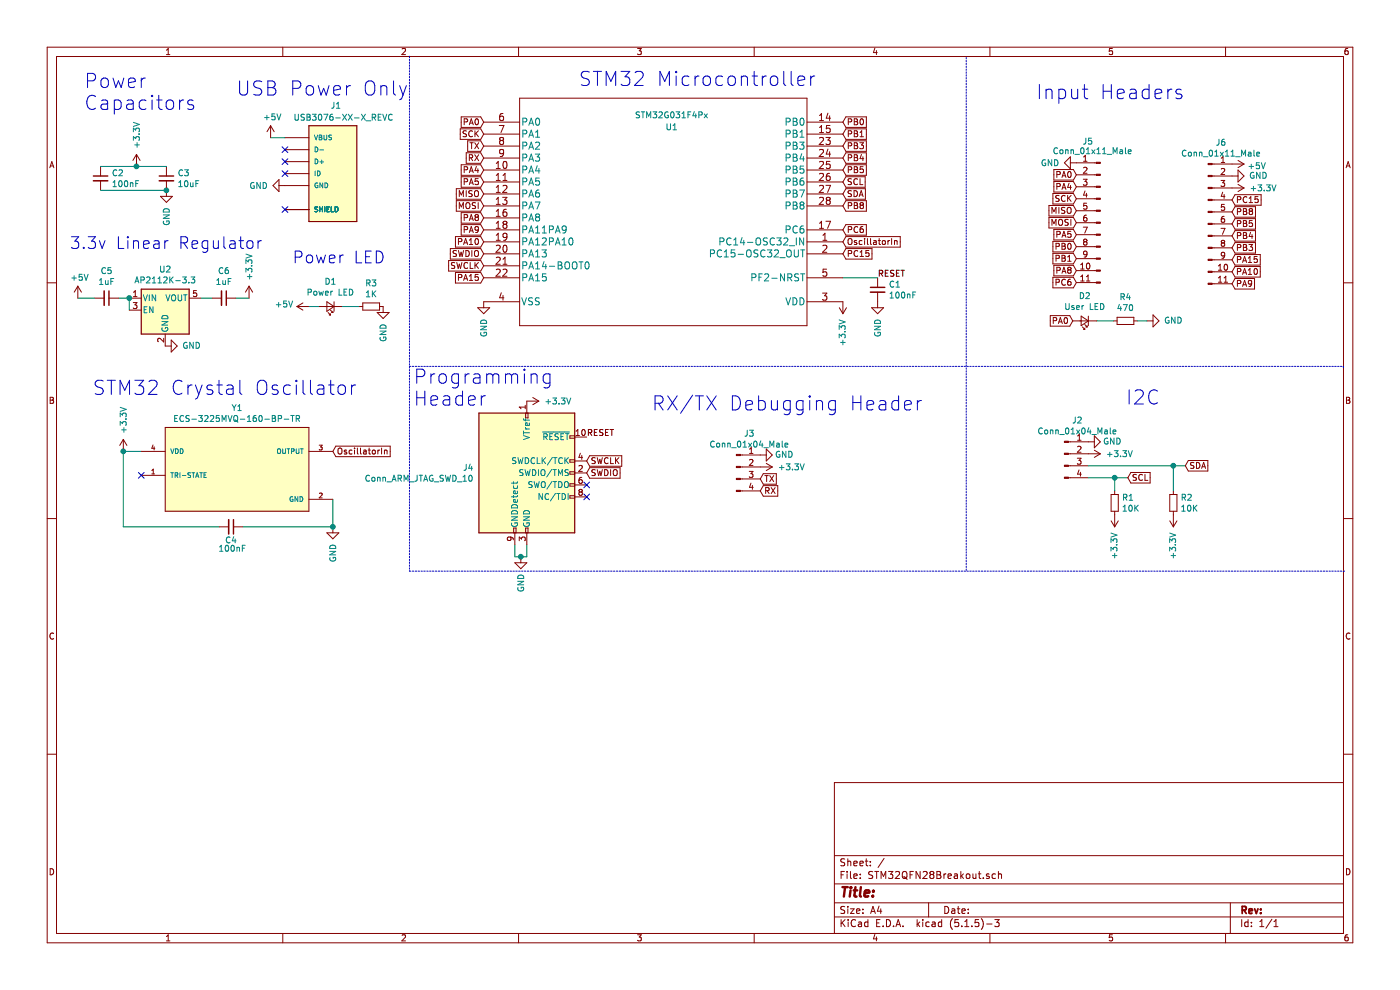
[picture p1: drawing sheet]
EESchema Schematic File Version 4
EELAYER 30 0
EELAYER END
$Descr A4 11693 8268
encoding utf-8
Sheet 1 1
Title ""
Date ""
Rev ""
Comp ""
Comment1 ""
Comment2 ""
Comment3 ""
Comment4 ""
$EndDescr
$Comp
L power:GND #PWR016
U 1 1
P 4040 2520
F 0 "#PWR016" H 4040 2270 50  0001 C CNN
F 1 "GND" V 4040 2300 50  0000 C CNN
F 2 "" H 4040 2520 50  0001 C CNN
F 3 "" H 4040 2520 50  0001 C CNN
	1    4040 2520
	1    0    0    -1  
$EndComp
$Comp
L power:+3.3V #PWR029
U 1 1
P 7040 2520
F 0 "#PWR029" H 7040 2370 50  0001 C CNN
F 1 "+3.3V" V 7040 2780 50  0000 C CNN
F 2 "" H 7040 2520 50  0001 C CNN
F 3 "" H 7040 2520 50  0001 C CNN
	1    7040 2520
	-1   0    0    1   
$EndComp
Text GLabel 4040 1320 0    50   Input ~ 0
RX
Text GLabel 4040 1220 0    50   Input ~ 0
TX
Text GLabel 7040 1520 2    50   Input ~ 0
SCL
Text GLabel 7040 1620 2    50   Input ~ 0
SDA
$Comp
L Connector:Conn_01x04_Male J2
U 1 1
P 8890 3790
F 0 "J2" H 8998 4071 50  0000 C CNN
F 1 "Conn_01x04_Male" H 8998 3980 50  0000 C CNN
F 2 "Connector_JST:JST_SH_BM04B-SRSS-TB_1x04-1MP_P1.00mm_Vertical" H 8890 3790 50  0001 C CNN
F 3 "~" H 8890 3790 50  0001 C CNN
	1    8890 3790
	1    0    0    -1  
$EndComp
$Comp
L power:GND #PWR03
U 1 1
P 9090 3690
F 0 "#PWR03" H 9090 3440 50  0001 C CNN
F 1 "GND" V 9090 3490 50  0000 C CNN
F 2 "" H 9090 3690 50  0001 C CNN
F 3 "" H 9090 3690 50  0001 C CNN
	1    9090 3690
	0    -1   -1   0   
$EndComp
$Comp
L power:+3.3V #PWR04
U 1 1
P 9090 3790
F 0 "#PWR04" H 9090 3640 50  0001 C CNN
F 1 "+3.3V" V 9090 4050 50  0000 C CNN
F 2 "" H 9090 3790 50  0001 C CNN
F 3 "" H 9090 3790 50  0001 C CNN
	1    9090 3790
	0    1    1    0   
$EndComp
$Comp
L Device:R_Small R2
U 1 1
P 9800 4200
F 0 "R2" H 9859 4246 50  0000 L CNN
F 1 "10K" H 9859 4155 50  0000 L CNN
F 2 "Resistor_SMD:R_0805_2012Metric" H 9800 4200 50  0001 C CNN
F 3 "~" H 9800 4200 50  0001 C CNN
	1    9800 4200
	1    0    0    -1  
$EndComp
$Comp
L Device:R_Small R1
U 1 1
P 9310 4200
F 0 "R1" H 9369 4246 50  0000 L CNN
F 1 "10K" H 9369 4155 50  0000 L CNN
F 2 "Resistor_SMD:R_0805_2012Metric" H 9310 4200 50  0001 C CNN
F 3 "~" H 9310 4200 50  0001 C CNN
	1    9310 4200
	1    0    0    -1  
$EndComp
$Comp
L power:+3.3V #PWR07
U 1 1
P 9310 4300
F 0 "#PWR07" H 9310 4150 50  0001 C CNN
F 1 "+3.3V" V 9310 4560 50  0000 C CNN
F 2 "" H 9310 4300 50  0001 C CNN
F 3 "" H 9310 4300 50  0001 C CNN
	1    9310 4300
	-1   0    0    1   
$EndComp
$Comp
L power:+3.3V #PWR022
U 1 1
P 9800 4300
F 0 "#PWR022" H 9800 4150 50  0001 C CNN
F 1 "+3.3V" V 9800 4560 50  0000 C CNN
F 2 "" H 9800 4300 50  0001 C CNN
F 3 "" H 9800 4300 50  0001 C CNN
	1    9800 4300
	-1   0    0    1   
$EndComp
Text GLabel 9420 3990 2    50   Input ~ 0
SCL
Wire Wire Line
	9090 3990 9310 3990
Wire Wire Line
	9310 3990 9310 4100
Wire Wire Line
	9420 3990 9310 3990
Connection ~ 9310 3990
Text GLabel 9900 3890 2    50   Input ~ 0
SDA
Wire Wire Line
	9090 3890 9800 3890
Wire Wire Line
	9800 4100 9800 3890
Connection ~ 9800 3890
Wire Wire Line
	9800 3890 9900 3890
$Comp
L Connector:Conn_01x04_Male J3
U 1 1
P 6150 3900
F 0 "J3" H 6258 4181 50  0000 C CNN
F 1 "Conn_01x04_Male" H 6258 4090 50  0000 C CNN
F 2 "Connector_JST:JST_SH_BM04B-SRSS-TB_1x04-1MP_P1.00mm_Vertical" H 6150 3900 50  0001 C CNN
F 3 "~" H 6150 3900 50  0001 C CNN
	1    6150 3900
	1    0    0    -1  
$EndComp
$Comp
L power:GND #PWR01
U 1 1
P 6350 3800
F 0 "#PWR01" H 6350 3550 50  0001 C CNN
F 1 "GND" V 6350 3600 50  0000 C CNN
F 2 "" H 6350 3800 50  0001 C CNN
F 3 "" H 6350 3800 50  0001 C CNN
	1    6350 3800
	0    -1   -1   0   
$EndComp
$Comp
L power:+3.3V #PWR02
U 1 1
P 6350 3900
F 0 "#PWR02" H 6350 3750 50  0001 C CNN
F 1 "+3.3V" V 6350 4160 50  0000 C CNN
F 2 "" H 6350 3900 50  0001 C CNN
F 3 "" H 6350 3900 50  0001 C CNN
	1    6350 3900
	0    1    1    0   
$EndComp
Text GLabel 6350 4000 2    50   Input ~ 0
TX
Text GLabel 6350 4100 2    50   Input ~ 0
RX
Wire Notes Line
	11220 3060 11220 3070
Text Notes 8650 840  0    118  ~ 0
Input Headers
Wire Notes Line
	3420 3060 11220 3060
Wire Notes Line
	3420 470  3420 4770
Wire Notes Line
	3420 4770 11230 4770
Wire Notes Line
	8070 480  8070 4770
Text Notes 4830 730  0    118  ~ 0
STM32 Microcontroller
Text Notes 3450 3400 0    118  ~ 0
Programming\nHeader
Text Notes 5440 3440 0    118  ~ 0
RX/TX Debugging Header
Text Notes 9400 3390 0    118  ~ 0
I2C
Text GLabel 4040 2220 0    50   Input ~ 0
SWCLK
Text GLabel 4040 2120 0    50   Input ~ 0
SWDIO
$Comp
L Device:C_Small C2
U 1 1
P 840 1490
F 0 "C2" H 932 1536 50  0000 L CNN
F 1 "100nF" H 932 1445 50  0000 L CNN
F 2 "Capacitor_SMD:C_0805_2012Metric" H 840 1490 50  0001 C CNN
F 3 "~" H 840 1490 50  0001 C CNN
	1    840  1490
	1    0    0    -1  
$EndComp
$Comp
L Device:C_Small C3
U 1 1
P 1390 1490
F 0 "C3" H 1482 1536 50  0000 L CNN
F 1 "10uF" H 1482 1445 50  0000 L CNN
F 2 "Capacitor_SMD:C_0805_2012Metric" H 1390 1490 50  0001 C CNN
F 3 "~" H 1390 1490 50  0001 C CNN
	1    1390 1490
	1    0    0    -1  
$EndComp
$Comp
L Device:C_Small C1
U 1 1
P 7330 2420
F 0 "C1" H 7422 2466 50  0000 L CNN
F 1 "100nF" H 7422 2375 50  0000 L CNN
F 2 "Capacitor_SMD:C_0805_2012Metric" H 7330 2420 50  0001 C CNN
F 3 "~" H 7330 2420 50  0001 C CNN
	1    7330 2420
	1    0    0    -1  
$EndComp
Wire Wire Line
	840  1390 1140 1390
$Comp
L power:+3.3V #PWR023
U 1 1
P 1140 1390
F 0 "#PWR023" H 1140 1240 50  0001 C CNN
F 1 "+3.3V" V 1140 1650 50  0000 C CNN
F 2 "" H 1140 1390 50  0001 C CNN
F 3 "" H 1140 1390 50  0001 C CNN
	1    1140 1390
	1    0    0    -1  
$EndComp
Connection ~ 1140 1390
Wire Wire Line
	1140 1390 1390 1390
$Comp
L power:GND #PWR028
U 1 1
P 1390 1590
F 0 "#PWR028" H 1390 1340 50  0001 C CNN
F 1 "GND" V 1390 1370 50  0000 C CNN
F 2 "" H 1390 1590 50  0001 C CNN
F 3 "" H 1390 1590 50  0001 C CNN
	1    1390 1590
	1    0    0    -1  
$EndComp
Connection ~ 1390 1590
Wire Wire Line
	840  1590 1390 1590
Text Label 7330 2320 0    50   ~ 0
RESET
$Comp
L power:GND #PWR021
U 1 1
P 7330 2520
F 0 "#PWR021" H 7330 2270 50  0001 C CNN
F 1 "GND" V 7330 2300 50  0000 C CNN
F 2 "" H 7330 2520 50  0001 C CNN
F 3 "" H 7330 2520 50  0001 C CNN
	1    7330 2520
	1    0    0    -1  
$EndComp
$Comp
L Connector:Conn_ARM_JTAG_SWD_10 J4
U 1 1
P 4400 3950
F 0 "J4" H 3957 3996 50  0000 R CNN
F 1 "Conn_ARM_JTAG_SWD_10" H 3957 3905 50  0000 R CNN
F 2 "Useful Modifications:JTAG_SWD_SMD" H 4400 3950 50  0001 C CNN
F 3 "http://infocenter.arm.com/help/topic/com.arm.doc.ddi0314h/DDI0314H_coresight_components_trm.pdf" V 4050 2700 50  0001 C CNN
	1    4400 3950
	1    0    0    -1  
$EndComp
$Comp
L power:+3.3V #PWR020
U 1 1
P 4400 3350
F 0 "#PWR020" H 4400 3200 50  0001 C CNN
F 1 "+3.3V" V 4400 3610 50  0000 C CNN
F 2 "" H 4400 3350 50  0001 C CNN
F 3 "" H 4400 3350 50  0001 C CNN
	1    4400 3350
	0    1    1    0   
$EndComp
Text Label 4900 3650 0    50   ~ 0
RESET
Text GLabel 4900 3950 2    50   Input ~ 0
SWDIO
Text GLabel 4900 3850 2    50   Input ~ 0
SWCLK
NoConn ~ 4900 4150
$Comp
L power:GND #PWR019
U 1 1
P 4350 4650
F 0 "#PWR019" H 4350 4400 50  0001 C CNN
F 1 "GND" V 4350 4430 50  0000 C CNN
F 2 "" H 4350 4650 50  0001 C CNN
F 3 "" H 4350 4650 50  0001 C CNN
	1    4350 4650
	1    0    0    -1  
$EndComp
Wire Wire Line
	4400 4550 4400 4650
Wire Wire Line
	4400 4650 4350 4650
Wire Wire Line
	4300 4550 4300 4650
Wire Wire Line
	4300 4650 4350 4650
Connection ~ 4350 4650
NoConn ~ 4900 4050
NoConn ~ 1180 3970
$Comp
L STM32QFN:STM32G031G8U6 U1
U 1 1
P 4040 1020
F 0 "U1" H 5610 980 50  0000 C CNN
F 1 "STM32G031F4Px" H 5610 1080 50  0000 C CNN
F 2 "Useful Modifications:STM32G031G8U6" H 4040 1020 50  0001 C CNN
F 3 "" H 4040 1020 50  0001 C CNN
	1    4040 1020
	1    0    0    -1  
$EndComp
Wire Wire Line
	7040 2320 7330 2320
$Comp
L CrystalOscillator:ECS-3225MVQ-160-BP-TR Y1
U 1 1
P 1980 3870
F 0 "Y1" H 1980 4335 50  0000 C CNN
F 1 "ECS-3225MVQ-160-BP-TR" H 1980 4244 50  0000 C CNN
F 2 "Useful Modifications:OSC_ECS-3225MVQ-160-BP-TR" H 1980 3870 50  0001 L BNN
F 3 "" H 1980 3870 50  0001 L BNN
	1    1980 3870
	1    0    0    -1  
$EndComp
$Comp
L power:GND #PWR0101
U 1 1
P 2780 4400
F 0 "#PWR0101" H 2780 4150 50  0001 C CNN
F 1 "GND" V 2780 4180 50  0000 C CNN
F 2 "" H 2780 4400 50  0001 C CNN
F 3 "" H 2780 4400 50  0001 C CNN
	1    2780 4400
	1    0    0    -1  
$EndComp
$Comp
L power:+3.3V #PWR0102
U 1 1
P 1030 3770
F 0 "#PWR0102" H 1030 3620 50  0001 C CNN
F 1 "+3.3V" V 1030 4030 50  0000 C CNN
F 2 "" H 1030 3770 50  0001 C CNN
F 3 "" H 1030 3770 50  0001 C CNN
	1    1030 3770
	1    0    0    -1  
$EndComp
Wire Wire Line
	1180 3770 1030 3770
Wire Wire Line
	2780 4170 2780 4400
$Comp
L Device:C_Small C4
U 1 1
P 1930 4400
F 0 "C4" V 2040 4400 50  0000 C CNN
F 1 "100nF" V 2110 4410 50  0000 C CNN
F 2 "Capacitor_SMD:C_0805_2012Metric" H 1930 4400 50  0001 C CNN
F 3 "~" H 1930 4400 50  0001 C CNN
	1    1930 4400
	0    1    1    0   
$EndComp
Wire Wire Line
	1030 3770 1030 4400
Wire Wire Line
	1030 4400 1830 4400
Connection ~ 1030 3770
Wire Wire Line
	2030 4400 2780 4400
Connection ~ 2780 4400
Text GLabel 2780 3770 2    50   Input ~ 0
OscillatorIn
Text GLabel 7040 2020 2    50   Input ~ 0
OscillatorIn
Text Notes 700  930  0    118  ~ 0
Power\nCapacitors
Text Notes 770  3310 0    118  ~ 0
STM32 Crystal Oscillator
Text GLabel 4040 1620 0    50   Input ~ 0
MISO
Text GLabel 4040 1720 0    50   Input ~ 0
MOSI
Text GLabel 4040 1120 0    50   Input ~ 0
SCK
$Comp
L Connector:Conn_01x11_Male J6
U 1 1
P 10090 1870
F 0 "J6" H 10198 2551 50  0000 C CNN
F 1 "Conn_01x11_Male" H 10198 2460 50  0000 C CNN
F 2 "Connector_PinHeader_2.54mm:PinHeader_1x11_P2.54mm_Vertical" H 10090 1870 50  0001 C CNN
F 3 "~" H 10090 1870 50  0001 C CNN
	1    10090 1870
	1    0    0    -1  
$EndComp
$Comp
L Connector:Conn_01x11_Male J5
U 1 1
P 9190 1860
F 0 "J5" H 9340 2540 50  0000 R CNN
F 1 "Conn_01x11_Male" H 9590 2460 50  0000 R CNN
F 2 "Connector_PinHeader_2.54mm:PinHeader_1x11_P2.54mm_Vertical" H 9190 1860 50  0001 C CNN
F 3 "~" H 9190 1860 50  0001 C CNN
	1    9190 1860
	-1   0    0    -1  
$EndComp
$Comp
L USB:USB3076-XX-X_REVC J1
U 1 1
P 2780 1450
F 0 "J1" H 2760 2020 50  0000 L CNN
F 1 "USB3076-XX-X_REVC" H 2450 1920 50  0000 L CNN
F 2 "Useful Modifications:GCT_USB3076-XX-X_REVC" H 2780 1450 50  0001 L BNN
F 3 "" H 2780 1450 50  0001 L BNN
F 4 "GCT" H 2780 1450 50  0001 L BNN "MANUFACTURER"
	1    2780 1450
	1    0    0    -1  
$EndComp
NoConn ~ 2380 1450
NoConn ~ 2380 1350
NoConn ~ 2380 1250
NoConn ~ 2380 1750
$Comp
L power:GND #PWR09
U 1 1
P 2380 1550
F 0 "#PWR09" H 2380 1300 50  0001 C CNN
F 1 "GND" V 2380 1330 50  0000 C CNN
F 2 "" H 2380 1550 50  0001 C CNN
F 3 "" H 2380 1550 50  0001 C CNN
	1    2380 1550
	0    1    1    0   
$EndComp
$Comp
L power:+5V #PWR08
U 1 1
P 2260 1150
F 0 "#PWR08" H 2260 1000 50  0001 C CNN
F 1 "+5V" H 2275 1323 50  0000 C CNN
F 2 "" H 2260 1150 50  0001 C CNN
F 3 "" H 2260 1150 50  0001 C CNN
	1    2260 1150
	1    0    0    -1  
$EndComp
Wire Wire Line
	2380 1150 2260 1150
$Comp
L Regulator_Linear:AP2112K-3.3 U2
U 1 1
P 1380 2590
F 0 "U2" H 1380 2932 50  0000 C CNN
F 1 "AP2112K-3.3" H 1380 2841 50  0000 C CNN
F 2 "Package_TO_SOT_SMD:SOT-23-5" H 1380 2915 50  0001 C CNN
F 3 "https://www.diodes.com/assets/Datasheets/AP2112.pdf" H 1380 2690 50  0001 C CNN
	1    1380 2590
	1    0    0    -1  
$EndComp
$Comp
L power:+5V #PWR05
U 1 1
P 650 2490
F 0 "#PWR05" H 650 2340 50  0001 C CNN
F 1 "+5V" H 665 2663 50  0000 C CNN
F 2 "" H 650 2490 50  0001 C CNN
F 3 "" H 650 2490 50  0001 C CNN
	1    650  2490
	1    0    0    -1  
$EndComp
$Comp
L Device:C_Small C5
U 1 1
P 890 2490
F 0 "C5" V 661 2490 50  0000 C CNN
F 1 "1uF" V 752 2490 50  0000 C CNN
F 2 "Capacitor_SMD:C_0805_2012Metric" H 890 2490 50  0001 C CNN
F 3 "~" H 890 2490 50  0001 C CNN
	1    890  2490
	0    1    1    0   
$EndComp
Wire Wire Line
	1080 2590 1080 2490
Wire Wire Line
	1080 2490 990  2490
Connection ~ 1080 2490
Wire Wire Line
	790  2490 650  2490
$Comp
L power:GND #PWR06
U 1 1
P 1380 2890
F 0 "#PWR06" H 1380 2640 50  0001 C CNN
F 1 "GND" V 1380 2670 50  0000 C CNN
F 2 "" H 1380 2890 50  0001 C CNN
F 3 "" H 1380 2890 50  0001 C CNN
	1    1380 2890
	0    -1   -1   0   
$EndComp
$Comp
L power:+3.3V #PWR010
U 1 1
P 2080 2490
F 0 "#PWR010" H 2080 2340 50  0001 C CNN
F 1 "+3.3V" V 2080 2750 50  0000 C CNN
F 2 "" H 2080 2490 50  0001 C CNN
F 3 "" H 2080 2490 50  0001 C CNN
	1    2080 2490
	1    0    0    -1  
$EndComp
$Comp
L Device:C_Small C6
U 1 1
P 1870 2490
F 0 "C6" V 1641 2490 50  0000 C CNN
F 1 "1uF" V 1732 2490 50  0000 C CNN
F 2 "Capacitor_SMD:C_0805_2012Metric" H 1870 2490 50  0001 C CNN
F 3 "~" H 1870 2490 50  0001 C CNN
	1    1870 2490
	0    1    1    0   
$EndComp
Wire Wire Line
	1680 2490 1770 2490
Wire Wire Line
	1970 2490 2080 2490
$Comp
L power:GND #PWR013
U 1 1
P 8990 1360
F 0 "#PWR013" H 8990 1110 50  0001 C CNN
F 1 "GND" V 8990 1140 50  0000 C CNN
F 2 "" H 8990 1360 50  0001 C CNN
F 3 "" H 8990 1360 50  0001 C CNN
	1    8990 1360
	0    1    1    0   
$EndComp
$Comp
L power:GND #PWR018
U 1 1
P 10290 1470
F 0 "#PWR018" H 10290 1220 50  0001 C CNN
F 1 "GND" V 10290 1250 50  0000 C CNN
F 2 "" H 10290 1470 50  0001 C CNN
F 3 "" H 10290 1470 50  0001 C CNN
	1    10290 1470
	0    -1   -1   0   
$EndComp
$Comp
L power:+3.3V #PWR024
U 1 1
P 10290 1570
F 0 "#PWR024" H 10290 1420 50  0001 C CNN
F 1 "+3.3V" V 10290 1830 50  0000 C CNN
F 2 "" H 10290 1570 50  0001 C CNN
F 3 "" H 10290 1570 50  0001 C CNN
	1    10290 1570
	0    1    1    0   
$EndComp
Text GLabel 4040 1020 0    50   Input ~ 0
PA0
Text GLabel 4040 1420 0    50   Input ~ 0
PA4
Text GLabel 4040 1520 0    50   Input ~ 0
PA5
Text GLabel 4040 1820 0    50   Input ~ 0
PA8
Text GLabel 4040 1920 0    50   Input ~ 0
PA9
Text GLabel 4040 2020 0    50   Input ~ 0
PA10
Text GLabel 4040 2320 0    50   Input ~ 0
PA15
Text GLabel 7040 1020 2    50   Input ~ 0
PB0
Text GLabel 7040 1120 2    50   Input ~ 0
PB1
Text GLabel 7040 1220 2    50   Input ~ 0
PB3
Text GLabel 7040 1320 2    50   Input ~ 0
PB4
Text GLabel 7040 1420 2    50   Input ~ 0
PB5
Text GLabel 7040 1720 2    50   Input ~ 0
PB8
Text GLabel 7040 1920 2    50   Input ~ 0
PC6
Text GLabel 7040 2120 2    50   Input ~ 0
PC15
Text GLabel 8990 1660 0    50   Input ~ 0
SCK
Text GLabel 8990 1860 0    50   Input ~ 0
MOSI
Text GLabel 8990 1760 0    50   Input ~ 0
MISO
Text GLabel 8990 2060 0    50   Input ~ 0
PB0
Text GLabel 8990 2160 0    50   Input ~ 0
PB1
Text GLabel 10290 2070 2    50   Input ~ 0
PB3
Text GLabel 10290 1970 2    50   Input ~ 0
PB4
Text GLabel 10290 1870 2    50   Input ~ 0
PB5
Text GLabel 10290 1770 2    50   Input ~ 0
PB8
Text GLabel 8990 2360 0    50   Input ~ 0
PC6
Text GLabel 10290 1670 2    50   Input ~ 0
PC15
Text GLabel 8990 1460 0    50   Input ~ 0
PA0
Text GLabel 8990 1560 0    50   Input ~ 0
PA4
Text GLabel 8990 1960 0    50   Input ~ 0
PA5
Text GLabel 8990 2260 0    50   Input ~ 0
PA8
Text GLabel 10290 2370 2    50   Input ~ 0
PA9
Text GLabel 10290 2170 2    50   Input ~ 0
PA15
$Comp
L power:+5V #PWR017
U 1 1
P 10290 1370
F 0 "#PWR017" H 10290 1220 50  0001 C CNN
F 1 "+5V" V 10305 1498 50  0000 L CNN
F 2 "" H 10290 1370 50  0001 C CNN
F 3 "" H 10290 1370 50  0001 C CNN
	1    10290 1370
	0    1    1    0   
$EndComp
$Comp
L Device:LED_Small D2
U 1 1
P 9060 2680
F 0 "D2" H 9060 2475 50  0000 C CNN
F 1 "User LED" H 9060 2566 50  0000 C CNN
F 2 "LED_SMD:LED_0805_2012Metric" V 9060 2680 50  0001 C CNN
F 3 "~" V 9060 2680 50  0001 C CNN
	1    9060 2680
	-1   0    0    1   
$EndComp
Text GLabel 8960 2680 0    50   Input ~ 0
PA0
$Comp
L power:GND #PWR015
U 1 1
P 9580 2680
F 0 "#PWR015" H 9580 2430 50  0001 C CNN
F 1 "GND" V 9580 2460 50  0000 C CNN
F 2 "" H 9580 2680 50  0001 C CNN
F 3 "" H 9580 2680 50  0001 C CNN
	1    9580 2680
	0    -1   -1   0   
$EndComp
$Comp
L Device:LED_Small D1
U 1 1
P 2760 2560
F 0 "D1" H 2760 2355 50  0000 C CNN
F 1 "Power LED" H 2760 2446 50  0000 C CNN
F 2 "LED_SMD:LED_0805_2012Metric" V 2760 2560 50  0001 C CNN
F 3 "~" V 2760 2560 50  0001 C CNN
	1    2760 2560
	-1   0    0    1   
$EndComp
$Comp
L power:+5V #PWR011
U 1 1
P 2580 2560
F 0 "#PWR011" H 2580 2410 50  0001 C CNN
F 1 "+5V" V 2595 2688 50  0000 L CNN
F 2 "" H 2580 2560 50  0001 C CNN
F 3 "" H 2580 2560 50  0001 C CNN
	1    2580 2560
	0    -1   -1   0   
$EndComp
$Comp
L Device:R_Small R3
U 1 1
P 3100 2560
F 0 "R3" V 2904 2560 50  0000 C CNN
F 1 "1K" V 2995 2560 50  0000 C CNN
F 2 "Resistor_SMD:R_0805_2012Metric" H 3100 2560 50  0001 C CNN
F 3 "~" H 3100 2560 50  0001 C CNN
	1    3100 2560
	0    1    1    0   
$EndComp
$Comp
L power:GND #PWR012
U 1 1
P 3200 2560
F 0 "#PWR012" H 3200 2310 50  0001 C CNN
F 1 "GND" V 3200 2340 50  0000 C CNN
F 2 "" H 3200 2560 50  0001 C CNN
F 3 "" H 3200 2560 50  0001 C CNN
	1    3200 2560
	1    0    0    -1  
$EndComp
Wire Wire Line
	2580 2560 2660 2560
Wire Wire Line
	2860 2560 3000 2560
$Comp
L Device:R_Small R4
U 1 1
P 9400 2680
F 0 "R4" V 9596 2680 50  0000 C CNN
F 1 "470" V 9505 2680 50  0000 C CNN
F 2 "Resistor_SMD:R_0805_2012Metric" H 9400 2680 50  0001 C CNN
F 3 "~" H 9400 2680 50  0001 C CNN
	1    9400 2680
	0    -1   -1   0   
$EndComp
Wire Wire Line
	9160 2680 9300 2680
Wire Wire Line
	9500 2680 9580 2680
Text Notes 1970 810  0    118  ~ 0
USB Power Only
Text Notes 580  2090 0    98   ~ 0
3.3v Linear Regulator
Text Notes 2440 2210 0    98   ~ 0
Power LED
Text GLabel 10290 2270 2    50   Input ~ 0
PA10
$EndSCHEMATC
